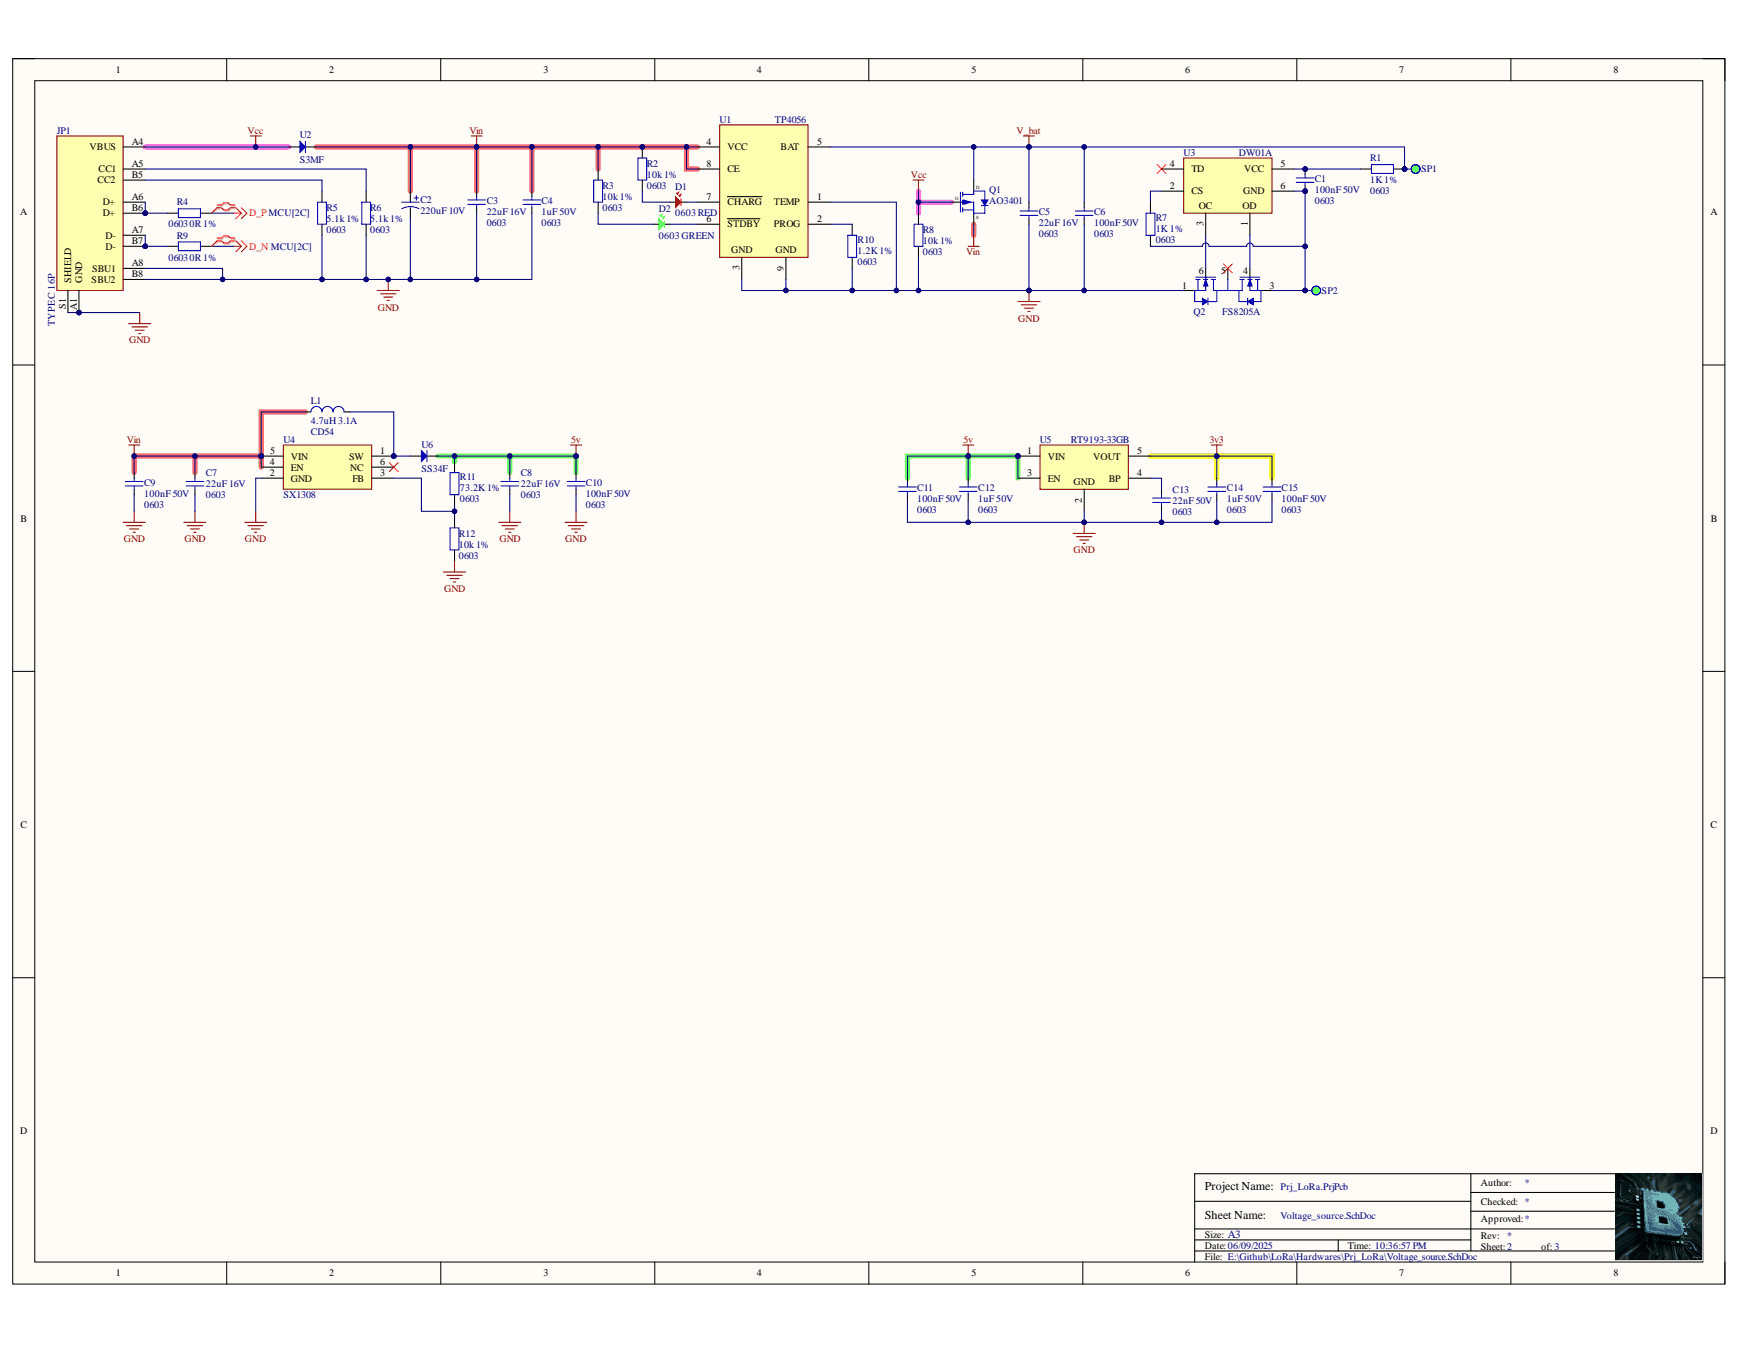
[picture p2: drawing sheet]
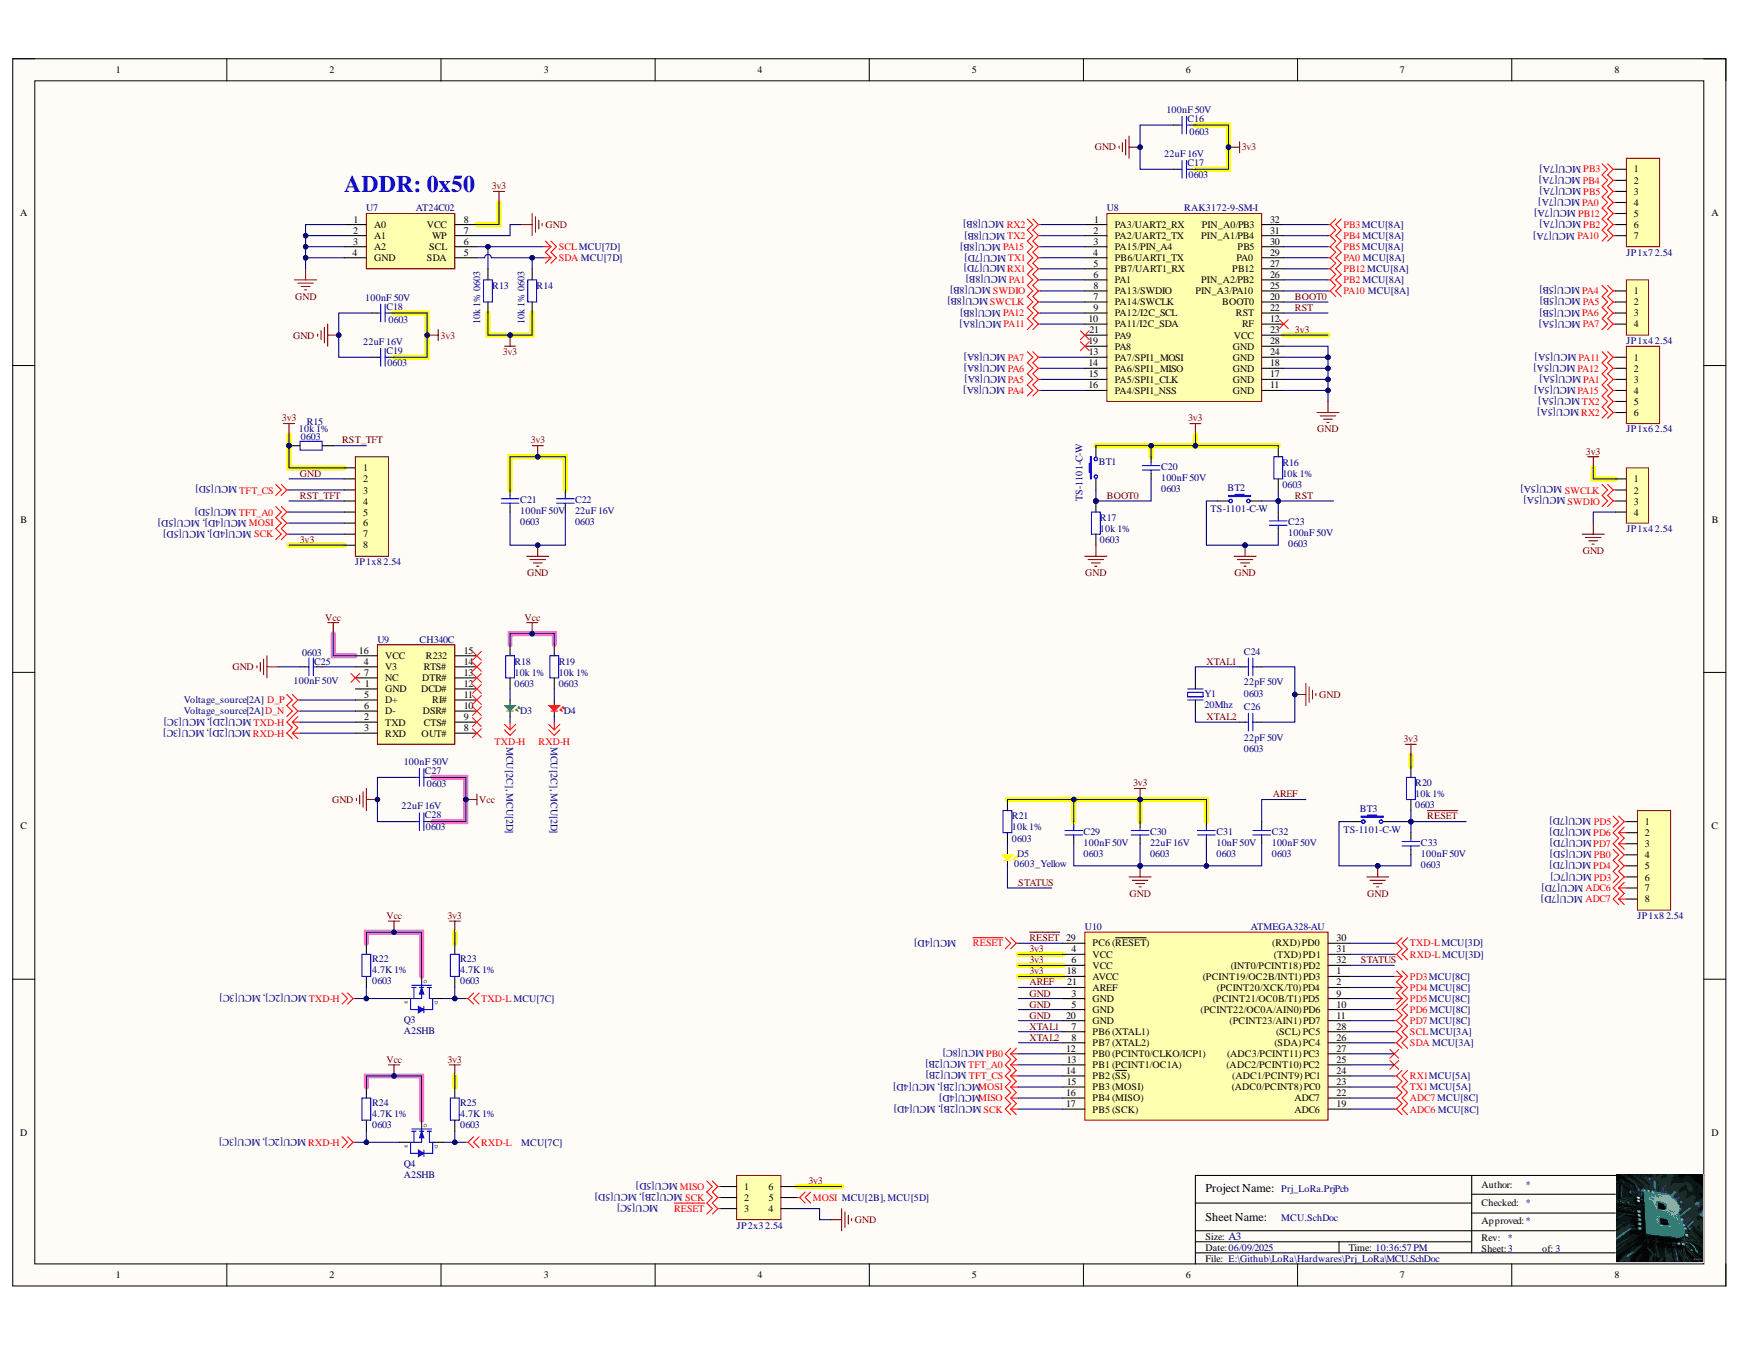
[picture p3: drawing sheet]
# Altium project Prj_LoRa.PrjPcb
3 sheets, 92 parts. Net scope: global (net labels, ports and power ports of the same name join across sheets).
Board file: Pcb_LoRa.PcbDoc
Sheets:
  Block_diagram.SchDoc
  Voltage_source.SchDoc
  MCU.SchDoc

## Sheet Block_diagram.SchDoc
size A3; SheetNumber: 1; SheetTotal: 3

## Sheet Voltage_source.SchDoc
size A3; SheetNumber: 2; SheetTotal: 3

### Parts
C1  100nF 50V  Package: 0603  [C_0603]
C2  220uF 10V  [CAP-ALU-SMD-D-NEW]
C3  22uF 16V  Package: 0603  [C_0603]
C4  1uF 50V  Package: 0603  [C_0603]
C5  22uF 16V  Package: 0603  [C_0603]
C6  100nF 50V  Package: 0603  [C_0603]
C7  22uF 16V  Package: 0603  [C_0603]
C8  22uF 16V  Package: 0603  [C_0603]
C9  100nF 50V  Package: 0603  [C_0603]
C10  100nF 50V  Package: 0603  [C_0603]
C11  100nF 50V  Package: 0603  [C_0603]
C12  1uF 50V  Package: 0603  [C_0603]
C13  22nF 50V  Package: 0603  [C_0603]
C14  1uF 50V  Package: 0603  [C_0603]
C15  100nF 50V  Package: 0603  [C_0603]
D1  0603 RED  [LED0603_RED]
D2  0603 GREEN  [LED0603_GREEN]
JP1  TYPE C 16P  [TYPE C 16P]
L1  4.7uH 3.1A  [CD54]
Q1  AO3401  [SOT23-3]
Q2  FS8205A  [SOT23-6]
R1  1K 1%  Package: 0603  [R_0603]
R2  10k 1%  Package: 0603  [R_0603]
R3  10k 1%  Package: 0603  [R_0603]
R4  0R 1%  Package: 0603  [R_0603]
R5  5.1k 1%  Package: 0603  [R_0603]
R6  5.1k 1%  Package: 0603  [R_0603]
R7  1K 1%  Package: 0603  [R_0603]
R8  10k 1%  Package: 0603  [R_0603]
R9  0R 1%  Package: 0603  [R_0603]
R10  1.2K 1%  Package: 0603  [R_0603]
R11  73.2K 1%  Package: 0603  [R_0603]
R12  10k 1%  Package: 0603  [R_0603]
SP1  SP  [SOLDERING PAD BIG 2]  (value not drawn)
SP2  SP  [SOLDERING PAD BIG 2]  (value not drawn)
U1  TP4056  [ESOP-8]
U2  S3MF  [SMAF_L3.5-W2.6-LS4.7-RD]
U3  DW01A  [SOT23-6]
U4  SX1308  [SOT23-6]
U5  RT9193-33GB  [SOT23-5]
U6  SS34F  [SMAF_L3.5-W2.6-LS4.7-RD]

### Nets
3v3: C14.2 C15.2 U5.5(VOUT)
5v: C8.2 C10.2 C11.2 C12.2 R11.2 U5.1(VIN) U5.3(EN) U6.1
GND: C2.2 C3.1 C4.1 C5.1 C6.1 C7.1 C8.1 C9.1 C10.1 C11.1 C12.1 C13.1 C14.1 C15.1 JP1.A1(GND) JP1.A8(SBU1) JP1.B8(SBU2) JP1.S1(SHIELD) Q2.1(S1) R5.1 R6.1 R8.2 R10.1 R12.1 U1.1(TEMP) U1.3(GND) U1.9(GND) U4.2(GND) U5.2(GND)
V_bat: C5.2 C6.2 Q1.3(D) R1.2 SP1.1 U1.5(BAT)
Vcc: JP1.A4(VBUS) Q1.1(G) R8.1 U2.2
Vin: C2.1 C3.2 C4.2 C7.2 C9.2 L1.1 Q1.2(S) R2.1 R3.1 U1.4(VCC) U1.8(CE) U2.1 U4.4(EN) U4.5(VIN)
D_N: R9.2 ; off-sheet D_N
D_P: R4.2 ; off-sheet D_P
NetC1_1: C1.1 Q2.3(S2) R7.1 SP2.1 U3.6(GND)
NetC1_2: C1.2 R1.1 U3.5(VCC)
NetC13_2: C13.2 U5.4(BP)
NetD1_1: D1.1 R2.2
NetD1_2: D1.2 U1.7(~{CHARG})
NetD2_1: D2.1 R3.2
NetD2_2: D2.2 U1.6(~{STDBY})
NetJP1_A5: JP1.A5(CC1) R6.2
NetJP1_A6: JP1.A6(D+) JP1.B6(D+) R4.1
NetJP1_A7: JP1.A7(D-) JP1.B7(D-) R9.1
NetJP1_B5: JP1.B5(CC2) R5.2
NetL1_2: L1.2 U4.1(SW) U6.2
NetQ2_4: Q2.4(G2) U3.1(OD)
NetQ2_6: Q2.6(G1) U3.3(OC)
NetR7_2: R7.2 U3.2(CS)
NetR10_2: R10.2 U1.2(PROG)
NetR11_1: R11.1 R12.2 U4.3(FB)

Not connected (* = marked no-connect by the designer): Q2 5(D1/D2)*; U3 4(TD)*; U4 6(NC)*

### Layout directives
differential pair: D_N, D_P

## Sheet MCU.SchDoc
size A3; SheetNumber: 3; SheetTotal: 3

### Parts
BT1  TS-1101-C-W  [button-2P-SMD-6x3x2.5]
BT2  TS-1101-C-W  [button-2P-SMD-6x3x2.5]
BT3  TS-1101-C-W  [button-2P-SMD-6x3x2.5]
C16  100nF 50V  Package: 0603  [C_0603]
C17  22uF 16V  Package: 0603  [C_0603]
C18  100nF 50V  Package: 0603  [C_0603]
C19  22uF 16V  Package: 0603  [C_0603]
C20  100nF 50V  Package: 0603  [C_0603]
C21  100nF 50V  Package: 0603  [C_0603]
C22  22uF 16V  Package: 0603  [C_0603]
C23  100nF 50V  Package: 0603  [C_0603]
C24  22pF 50V  Package: 0603  [C_0603]
C25  100nF 50V  Package: 0603  [C_0603]
C26  22pF 50V  Package: 0603  [C_0603]
C27  100nF 50V  Package: 0603  [C_0603]
C28  22uF 16V  Package: 0603  [C_0603]
C29  100nF 50V  Package: 0603  [C_0603]
C30  22uF 16V  Package: 0603  [C_0603]
C31  10nF 50V  Package: 0603  [C_0603]
C32  100nF 50V  Package: 0603  [C_0603]
C33  100nF 50V  Package: 0603  [C_0603]
D3  0603 GREEN  [LED0603_GREEN]  (value not drawn)
D4  0603 RED  [LED0603_RED]  (value not drawn)
D5  0603_Yellow  [LED0603_YELLOW]
JP2  JP 1x7 2.54  [JP 1x7 CT]
JP3  JP 1x4 2.54  [JP 1x4 CT]
JP4  JP 1x6 2.54  [JP 1x6 CT]
JP5  JP 1x8 2.54  [JP 1x8 CT]
JP6  JP 1x4 2.54  [JP 1x4 CT]
JP7  JP 1x8 2.54  [JP 1x8 CT]
JP8  JP 2x3 2.54  [JP 2x3 DT]
Q3  A2SHB  [SOT23-3]
Q4  A2SHB  [SOT23-3]
R13  10k 1%  Package: 0603  [R_0603]
R14  10k 1%  Package: 0603  [R_0603]
R15  10k 1%  Package: 0603  [R_0603]
R16  10k 1%  Package: 0603  [R_0603]
R17  10k 1%  Package: 0603  [R_0603]
R18  10k 1%  Package: 0603  [R_0603]
R19  10k 1%  Package: 0603  [R_0603]
R20  10k 1%  Package: 0603  [R_0603]
R21  10k 1%  Package: 0603  [R_0603]
R22  4.7K 1%  Package: 0603  [R_0603]
R23  4.7K 1%  Package: 0603  [R_0603]
R24  4.7K 1%  Package: 0603  [R_0603]
R25  4.7K 1%  Package: 0603  [R_0603]
U7  AT24C02  [SOP-8]
U8  RAK3172-9-SM-I  [RAK3172]
U9  CH340C  [CH340C]
U10  ATMEGA328-AU  [TQFP-32(7x7)]
Y1  20Mhz  [HC-49S-SMD]

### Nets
3v3: BT1.2 C16.2 C17.1 C18.2 C19.1 C20.1 C21.2 C22.1 C29.2 C30.1 C31.2 JP5.1 JP5.8 JP6.1 JP8.6 R13.1 R14.1 R15.1 R16.2 R20.2 R21.2 R23.2 R25.2 U7.8(VCC) U8.23(VCC) U10.4(VCC) U10.6(VCC) U10.18(AVCC)
GND: BT2.1 BT3.1 C16.1 C17.2 C18.1 C19.2 C21.1 C22.2 C23.1 C24.1 C25.2 C26.1 C27.1 C28.2 C29.1 C30.2 C31.1 C32.1 C33.1 JP5.2 JP6.4 JP8.4 R17.1 U7.1(A0) U7.2(A1) U7.3(A2) U7.4(GND) U7.7(WP) U8.11(GND) U8.17(GND) U8.18(GND) U8.24(GND) U8.28(GND) U10.3(GND) U10.5(GND) U10.20(GND)
Vcc: C27.2 C28.1 Q3.1(G) Q4.1(G) R18.2 R19.2 R22.2 R24.2 U9.16(VCC)
ADC6: JP7.7 U10.19(ADC6) ; off-sheet ADC6
ADC7: JP7.8 U10.22(ADC7) ; off-sheet ADC7
AREF: C32.2 U10.21(AREF)
BOOT0: BT1.1 C20.2 R17.2 U8.20(BOOT0)
D_N: U9.6(D-) ; off-sheet D_N
D_P: U9.5(D+) ; off-sheet D_P
MISO: JP8.1 U10.16(PB4_(MISO)) ; off-sheet MISO
MOSI: JP5.6 JP8.5 U10.15(PB3_(MOSI)) ; off-sheet MOSI
PA0: JP2.4 U8.29(PA0) ; off-sheet PA0
PA1: JP4.3 U8.6(PA1) ; off-sheet PA1
PA4: JP3.1 U8.16(PA4/SPI1_NSS) ; off-sheet PA4
PA5: JP3.2 U8.15(PA5/SPI1_CLK) ; off-sheet PA5
PA6: JP3.3 U8.14(PA6/SPI1_MISO) ; off-sheet PA6
PA7: JP3.4 U8.13(PA7/SPI1_MOSI) ; off-sheet PA7
PA10: JP2.7 U8.25(PIN_A3/PA10) ; off-sheet PA10
PA11: JP4.1 U8.10(PA11/I2C_SDA) ; off-sheet PA11
PA12: JP4.2 U8.9(PA12/I2C_SCL) ; off-sheet PA12
PA15: JP4.4 U8.3(PA15/PIN_A4) ; off-sheet PA15
PB0: JP7.4 U10.12(PB0_(PCINT0/CLKO/ICP1)) ; off-sheet PB0
PB2: JP2.6 U8.26(PIN_A2/PB2) ; off-sheet PB2
PB3: JP2.1 U8.32(PIN_A0/PB3) ; off-sheet PB3
PB4: JP2.2 U8.31(PIN_A1/PB4) ; off-sheet PB4
PB5: JP2.3 U8.30(PB5) ; off-sheet PB5
PB12: JP2.5 U8.27(PB12) ; off-sheet PB12
PD3: JP7.6 U10.1((PCINT19/OC2B/INT1)_PD3) ; off-sheet PD3
PD4: JP7.5 U10.2((PCINT20/XCK/T0)_PD4) ; off-sheet PD4
PD5: JP7.1 U10.9((PCINT21/OC0B/T1)_PD5) ; off-sheet PD5
PD6: JP7.2 U10.10((PCINT22/OC0A/AIN0)_PD6) ; off-sheet PD6
PD7: JP7.3 U10.11((PCINT23/AIN1)_PD7) ; off-sheet PD7
~{RESET}: BT3.2 C33.2 JP8.3 R20.1 U10.29(PC6_(~{RESET})) ; off-sheet ~{RESET}
RST: BT2.2 C23.2 R16.1 U8.22(RST)
RST_TFT: JP5.4 R15.2
RX1: U8.5(PB7/UART1_RX) U10.24((ADC1/PCINT9)_PC1) ; off-sheet RX1
RX2: JP4.6 U8.1(PA3/UART2_RX) ; off-sheet RX2
RXD-H: D4.2 Q4.2(S) R24.1 U9.3(RXD) ; off-sheet RXD-H
RXD-L: Q4.3(D) R25.1 U10.31((TXD)_PD1) ; off-sheet RXD-L
SCK: JP5.7 JP8.2 U10.17(PB5_(SCK)) ; off-sheet SCK
SCL: R13.2 U7.6(SCL) U10.28((SCL)_PC5) ; off-sheet SCL
SDA: R14.2 U7.5(SDA) U10.26((SDA)_PC4) ; off-sheet SDA
STATUS: D5.2 U10.32((INT0/PCINT18)_PD2)
SWCLK: JP6.2 U8.7(PA14/SWCLK) ; off-sheet SWCLK
SWDIO: JP6.3 U8.8(PA13/SWDIO) ; off-sheet SWDIO
TFT_A0: JP5.5 U10.13(PB1_(PCINT1/OC1A)) ; off-sheet TFT_A0
TFT_CS: JP5.3 U10.14(PB2_(~{SS})) ; off-sheet TFT_CS
TX1: U8.4(PB6/UART1_TX) U10.23((ADC0/PCINT8)_PC0) ; off-sheet TX1
TX2: JP4.5 U8.2(PA2/UART2_TX) ; off-sheet TX2
TXD-H: D3.2 Q3.2(S) R22.1 U9.2(TXD) ; off-sheet TXD-H
TXD-L: Q3.3(D) R23.1 U10.30((RXD)_PD0) ; off-sheet TXD-L
XTAL1: C24.2 U10.7(PB6_(XTAL1)) Y1.2
XTAL2: C26.2 U10.8(PB7_(XTAL2)) Y1.1
NetC25_1: C25.1 U9.4(V3)
NetD3_1: D3.1 R18.1
NetD4_1: D4.1 R19.1
NetD5_1: D5.1 R21.1

Not connected (* = marked no-connect by the designer): U8 12(RF)* 19(PA8)* 21(PA9)*; U9 1(GND) 7(NC)* 8(OUT#)* 9(CTS#)* 10(DSR#)* 11(RI#)* 12(DCD#)* 13(DTR#)* 14(RTS#)* 15(R232)*; U10 25((ADC2/PCINT10)_PC2)* 27((ADC3/PCINT11)_PC3)*

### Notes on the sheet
- (near U7) ADDR: 0x50

## Nets that join several sheets
3v3: Voltage_source (C14.2 C15.2 U5.5), MCU (28 pins)
GND: Voltage_source (29 pins), MCU (36 pins)
Vcc: Voltage_source (JP1.A4 Q1.1 R8.1 U2.2), MCU (9 pins)
D_N: Voltage_source (R9.2), MCU (U9.6)
D_P: Voltage_source (R4.2), MCU (U9.5)
